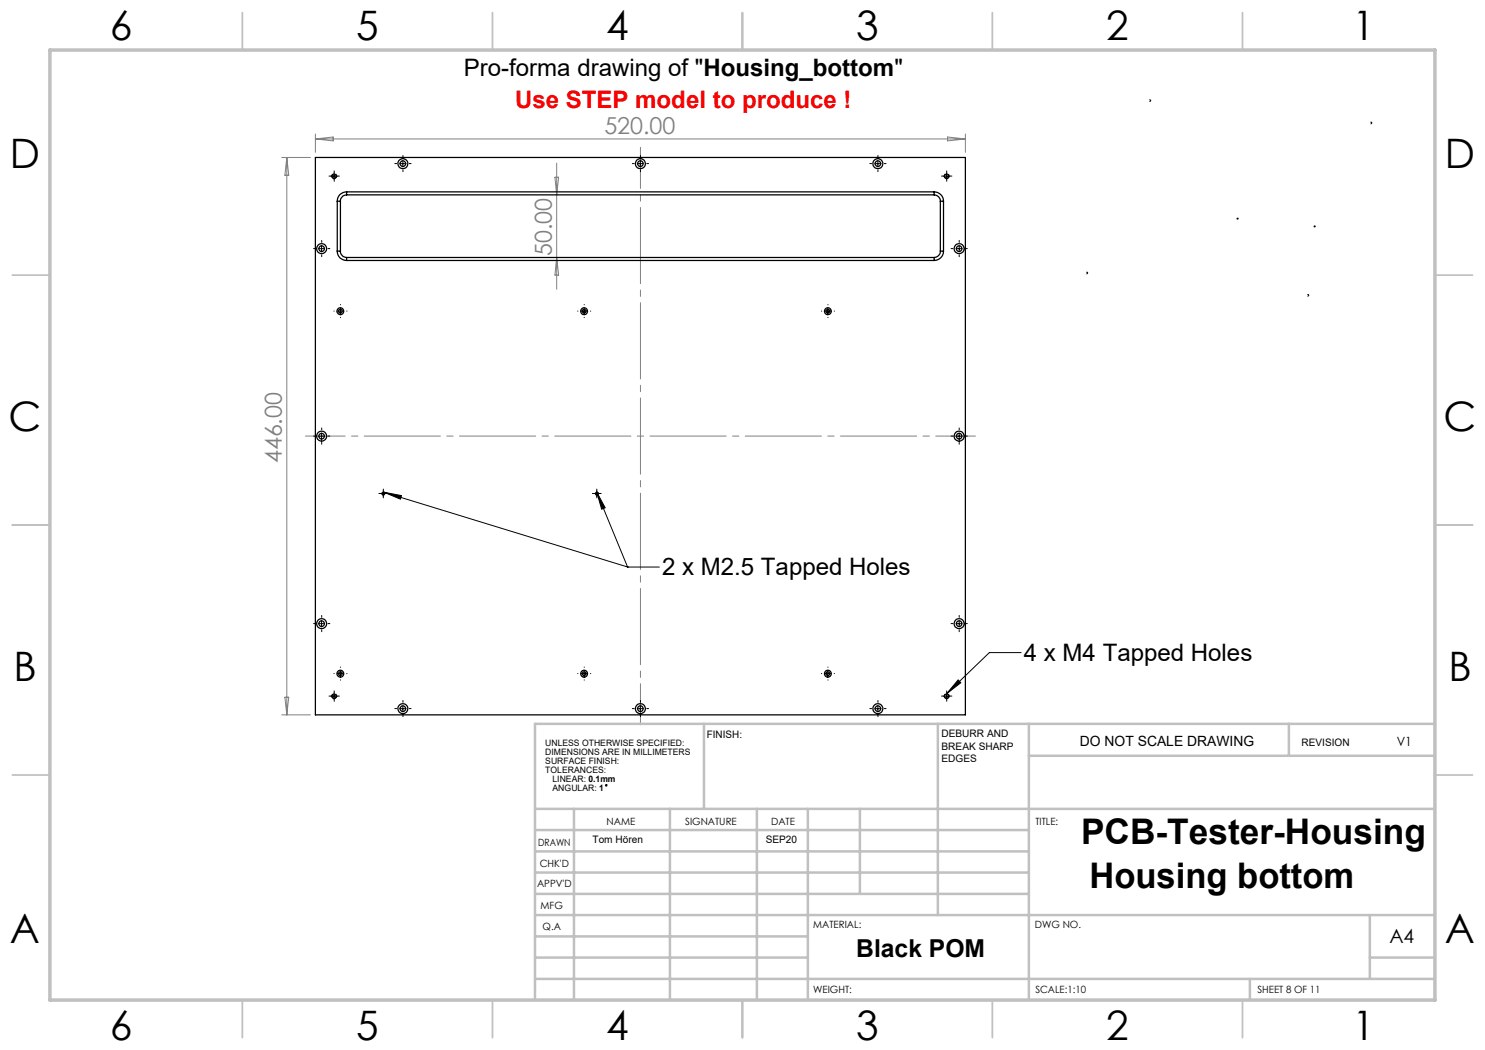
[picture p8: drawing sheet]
<svg xmlns="http://www.w3.org/2000/svg" width="297mm" height="210mm" viewBox="0 0 297 210" stroke-linecap="round" stroke-linejoin="round" font-family="sans-serif">
<g fill="none" stroke="#000" stroke-width=".2">
<path d="M66.2 35.2h1.3M66.8 34.6v1.3M79.9 32.7h1.3M80.6 32.1v1.3M127.5 32.7h1.2M128.1 32.1v1.3M174.9 32.7h1.3M175.6 32.1v1.3M188.7 35.2h1.2M189.3 34.6v1.3M63.7 49.7h1.2M64.3 49.1v1.3"/>
<path d="M191.2 49.7h1.2M191.8 49.1v1.3M67.5 62.2h1.2M68.1 61.6v1.3M116.2 62.2h1.2M116.8 61.6v1.3M165 62.2h1.2M165.6 61.6v1.3M63.7 87.2h1.2M64.3 86.6v1.3M76 98.7h1.3M76.7 98.1v1.2"/>
<path d="M76.8 98.5l3.5 .6-.2 .7zM76.8 98.5l48.8 14.9M118.7 98.7h1.3M119.3 98.1v1.2M119.3 98.4l1.7 3.2-.7 .2zM119.3 98.4l6.2 15h6.4M191.2 87.2h1.2M191.8 86.6v1.3M125.6 113.4h.1M63.7 124.7h1.2M64.3 124.1v1.3M66.2 139.2h1.3"/>
<path d="M66.8 138.6v1.3M67.5 134.7h1.2M68.1 134.1v1.3M116.2 134.7h1.2M116.8 134.1v1.3M165 134.7h1.2M165.6 134.1v1.3M188.7 139.2h1.2M189.3 138.6v1.3M191.2 124.7h1.2M191.6 136l.6 .6-2.9 2.1zM191.8 124.1v1.3"/>
<path d="M204.2 130.5h-6.3l-8.6 8.2M79.9 141.7h1.3M80.6 141.1v1.3M127.5 141.7h1.2M128.1 141.1v1.3M174.9 141.7h1.3M175.6 141.1v1.3"/>
<circle cx="121.3" cy="157.1" r=".16"/>
</g>
<path d="M229.9 20.3a.19 .19 0 0 0 .2-.2 .19 .19 0 0 0-.3-.1 .19 .19 0 0 0 0 .3h.1M274.1 24.8a.19 .19 0 0 0 .2-.3 .19 .19 0 0 0-.3-.1 .21 .21 0 0 0 .1 .4M217.3 54.8a.19 .19 0 0 0 .2-.3 .19 .19 0 0 0-.3-.1 .2 .2 0 0 0 0 .4h.1M261.5 59.2a.19 .19 0 0 0 .2-.2 .19 .19 0 0 0-.3-.1 .19 .19 0 0 0 0 .3h.1" fill="none" stroke="#000" stroke-width=".2" stroke-dasharray="1.3 .6" stroke-dashoffset=".6" stroke-linecap="butt"/>
<path d="M247.5 43.8l.1-.2-.2 .1 .1 .1M262.9 45.4l.1-.2h-.2l.1 .2" fill="none" stroke="#000" stroke-width=".2" stroke-dasharray="1.3 .6" stroke-dashoffset=".3" stroke-linecap="butt"/>
<path d="M66.8 35.7a.5 .5 0 0 1-.4-.7 .5 .5 0 0 1 .8-.1 .5 .5 0 0 1-.3 .8h-.1M189.3 35.7a.5 .5 0 0 1-.4-.7 .5 .5 0 0 1 .8-.1 .5 .5 0 0 1-.3 .8h-.1M66.8 139.7a.5 .5 0 0 1-.4-.7 .5 .5 0 0 1 .8-.1 .5 .5 0 0 1-.3 .8h-.1M189.3 139.7a.5 .5 0 0 1-.4-.7 .5 .5 0 0 1 .8-.1 .5 .5 0 0 1-.3 .8h-.1" fill="none" stroke="#000" stroke-width=".2" stroke-dasharray="1.3 .6" stroke-linecap="butt"/>
<path d="M76.7 99a.31 .31 0 0 1-.3-.4 .31 .31 0 0 1 .5-.1 .31 .31 0 0 1-.2 .5M119.4 99a.31 .31 0 0 1-.3-.4 .31 .31 0 0 1 .5-.1 .31 .31 0 0 1-.2 .5" fill="none" stroke="#000" stroke-width=".2" stroke-dasharray="1.3 .6" stroke-dashoffset="1" stroke-linecap="butt"/>
<path d="M128.1 145v-115.5" fill="none" stroke="#808080" stroke-width=".2" stroke-dasharray="15.2 1.3 1.3 1.3" stroke-dashoffset="7"/>
<path d="M61.1 87.2h134" fill="none" stroke="#808080" stroke-width=".2" stroke-dasharray="15.2 1.3 1.3 1.3" stroke-dashoffset="7.3"/>
<g fill="none" stroke="#c0c0c0" stroke-width=".35">
<path d="M48.5 2.5v7.5M98.5 2.5v7.5M148.5 2.5v7.5M198.5 2.5v7.5M248.5 2.5v7.5M2.5 55h7.5M287 55h7.5M2.5 105h7.5M287 105h7.5M2.5 155h7.5M287 155h7.5M48.5 200v7.5"/>
<path d="M98.5 200v7.5M148.5 200v7.5M198.5 200v7.5M248.5 200v7.5"/>
</g>
<g fill="none" stroke="#c0c0c0" stroke-width=".5">
<path d="M140.8 144.8v17M187.6 144.8v38.2M205.8 144.8v55.2M205.8 151.2h81.2M257.8 144.8v6.4M287 144.8h-180v55.2M107 161.8h180M107 178.8h98.8M107 174.5h98.8M107 170.3h98.8M107 166h98.8M114.8 161.8v38.2"/>
<path d="M134 161.8v38.2M151.4 161.8v38.2M161.6 161.8v38.2M172 161.8v17M107 195.8h180M107 191.5h54.6M107 187.3h54.6M107 183h180M250 195.8v4.2M274 191.5h13M274 183v12.8"/>
</g>
<path d="M10 10h277v190h-277z" fill="none" stroke="#c0c0c0" stroke-width=".7"/>
<g fill="none" stroke="#808080" stroke-width=".2">
<path d="M56.3 31.5h5.8M57.4 31.5v111.5M57.4 31.5l.3 3.6h-.7zM63.1 26.8v3.7M63.1 27.8h130M63.1 27.8l3.5-.4v.8zM111 35.4h.7l-.4 3.6zM111.3 32.6v25.2M189.5 27.4l3.6 .4-3.6 .4zM193.1 26.8v3.7M111.3 51.5l.4 3.5h-.7zM57 139.4h.7l-.3 3.6z"/>
<path d="M56.3 143h5.8"/>
</g>
<g fill="none" stroke="#000" stroke-width=".2" stroke-dasharray="15.2 1.3 1.3 1.3">
<path d="M66.2 35.2h-.4M66.8 34.6v-.4M66.8 35.8v.5M67.5 35.2h.4M79.3 32.7h-.3M80.6 31.5v-.4M80.6 34v.3M81.8 32.7h.4M126.8 32.7h-.3M128.1 31.5v-.4M128.1 34v.3M129.3 32.7h.4"/>
<path d="M174.3 32.7h-.3M175.6 31.5v-.4M175.6 34v.3M176.8 32.7h.4M188.7 35.2h-.4M189.3 34.6v-.4M189.3 35.8v.5M190 35.2h.4M63.1 49.7h-.4M64.3 48.5v-.4M64.3 51v.3M65.6 49.7h.4"/>
<path d="M190.6 49.7h-.4M191.8 48.5v-.4M191.8 51v.3M193.1 49.7h.4M66.8 62.2h.1M68.1 61v-.1M68.1 63.5h.1M69.3 62.2h.1M115.6 62.2h-.1M116.8 61v-.1M116.8 63.5h.1M118.1 62.2h.1"/>
<path d="M164.3 62.2h.1M165.6 61v-.1M165.6 63.5h.1M166.8 62.2h.1M63.1 87.2h-.4M64.3 86v-.4M64.3 88.5v.3M65.6 87.2h.4M76 98.7h-.2M76.7 98.1v-.3M76.7 99.3v.3M77.3 98.7h.2"/>
<path d="M118.7 98.7h-.2M119.4 98.1v-.3M119.4 99.3v.3M120 98.7h.2M190.6 87.2h-.4M191.8 86v-.4M191.8 88.5v.3M193.1 87.2h.4M63.1 124.7h-.4M64.3 123.5v-.4M64.3 126v.3M65.6 124.7h.4"/>
<path d="M66.2 139.2h-.4M66.8 138.6v-.4M66.8 139.8v.5M66.8 134.7h.1M67.5 139.2h.4M68.1 133.5v-.1M68.1 136h.1M69.3 134.7h.1M115.6 134.7h-.1M116.8 133.5v-.1M116.8 136h.1M118.1 134.7h.1"/>
<path d="M164.3 134.7h.1M165.6 133.5v-.1M165.6 136h.1M166.8 134.7h.1M188.7 139.2h-.4M189.3 138.6v-.4M189.3 139.8v.5M190 139.2h.4M190.6 124.7h-.4M191.8 123.5v-.4M191.8 126v.3M193.1 124.7h.4"/>
<path d="M79.3 141.7h-.3M80.6 140.5v-.4M80.6 143v.3M81.8 141.7h.4M126.8 141.7h-.3M128.1 140.5v-.4M128.1 143v.3M129.3 141.7h.4M174.3 141.7h-.3M175.6 140.5v-.4M175.6 143v.3M176.8 141.7h.4"/>
</g>
<path d="M191.6 136l.6 .6-2.9 2.1zM119.3 98.4l1.7 3.2-.7 .2zM76.8 98.5l3.5 .6-.2 .7z" fill="#000"/>
<g fill="none" stroke="#000" stroke-width=".25">
<path d="M63.1 31.5h130v111.5h-130zM69.3 38.4a1.81 1.81 0 0 0-1.8 1.8M69.3 39a1.26 1.26 0 0 0-1.2 1.2M69.3 38.4h117.5M69.3 38.4v.6M69.3 39h117.5M186.8 38.4a1.87 1.87 0 0 1 1.9 1.8M186.8 39a1.26 1.26 0 0 1 1.3 1.2M186.8 38.4v.6M67.5 50.2a1.81 1.81 0 0 0 1.8 1.9M67.5 40.2v10M67.5 40.2h.6"/>
<path d="M67.5 50.2h.6M68.1 50.2a1.26 1.26 0 0 0 1.2 1.3M68.1 40.2v10M69.3 52.1h117.5M69.3 51.5v.6M69.3 51.5h117.5M186.8 51.5v.6M188.1 50.2a1.26 1.26 0 0 1-1.3 1.3M188.1 40.2h.6M188.1 50.2h.6M188.1 40.2v10M188.7 50.2a1.87 1.87 0 0 1-1.9 1.9"/>
<path d="M188.7 40.2v10"/>
<circle cx="66.8" cy="35.2" r=".41"/>
<circle cx="80.6" cy="32.7" r="1"/>
<circle cx="80.6" cy="32.7" r=".56"/>
<circle cx="128.1" cy="32.7" r=".56"/>
<circle cx="128.1" cy="32.7" r=".99"/>
<circle cx="175.6" cy="32.7" r=".99"/>
<circle cx="175.6" cy="32.7" r=".56"/>
<circle cx="189.3" cy="35.2" r=".41"/>
<circle cx="64.3" cy="49.7" r=".56"/>
<circle cx="64.3" cy="49.7" r=".99"/>
<circle cx="191.8" cy="49.7" r=".56"/>
<circle cx="191.8" cy="49.7" r=".99"/>
<circle cx="68.1" cy="62.2" r=".37"/>
<circle cx="68.1" cy="62.2" r=".68"/>
<circle cx="116.8" cy="62.2" r=".37"/>
<circle cx="116.8" cy="62.2" r=".68"/>
<circle cx="165.6" cy="62.2" r=".37"/>
<circle cx="165.6" cy="62.2" r=".68"/>
<circle cx="64.3" cy="87.2" r=".56"/>
<circle cx="64.3" cy="87.2" r=".99"/>
<circle cx="76.6" cy="98.7" r=".26"/>
<circle cx="119.3" cy="98.7" r=".26"/>
<circle cx="191.8" cy="87.2" r=".56"/>
<circle cx="191.8" cy="87.2" r=".99"/>
<circle cx="64.3" cy="124.7" r=".56"/>
<circle cx="64.3" cy="124.7" r=".99"/>
<circle cx="66.8" cy="139.2" r=".41"/>
<circle cx="68.1" cy="134.7" r=".37"/>
<circle cx="68.1" cy="134.7" r=".68"/>
<circle cx="116.8" cy="134.7" r=".37"/>
<circle cx="116.8" cy="134.7" r=".68"/>
<circle cx="165.6" cy="134.7" r=".37"/>
<circle cx="165.6" cy="134.7" r=".68"/>
<circle cx="189.3" cy="139.2" r=".41"/>
<circle cx="191.8" cy="124.7" r=".56"/>
<circle cx="191.8" cy="124.7" r=".99"/>
<circle cx="80.6" cy="141.7" r="1"/>
<circle cx="80.6" cy="141.7" r=".56"/>
<circle cx="128.1" cy="141.7" r=".56"/>
<circle cx="128.1" cy="141.7" r=".99"/>
<circle cx="175.6" cy="141.7" r=".99"/>
<circle cx="175.6" cy="141.7" r=".56"/>
</g>
<g font-size="8.1">
<text x="22" y="8">6</text>
<text x="71.2" y="8">5</text>
<text x="121.2" y="8">4</text>
<text x="171.3" y="8">3</text>
<text x="221.3" y="8">2</text>
<text x="270.5" y="8">1</text>
<text x="2" y="33.6">D</text>
<text x="289" y="33.6">D</text>
<text x="1.7" y="86.1">C</text>
<text x="288.7" y="86.1">C</text>
<text x="2.7" y="136.1">B</text>
<text x="289.7" y="136.1">B</text>
<text x="2" y="188.6">A</text>
<text x="289" y="188.6">A</text>
<text x="22" y="208">6</text>
<text x="71.2" y="208">5</text>
<text x="121.2" y="208">4</text>
<text x="171.3" y="208">3</text>
<text x="221.3" y="208">2</text>
<text x="270.5" y="208">1</text>
</g>
<g font-size="7.1">
<text x="216.2" y="168.9">PCB-Tester-Housing</text>
<text x="217.9" y="177.5">Housing bottom</text>
</g>
<text font-size="4.9" x="171.2" y="191.5">Black POM</text>
<g font-size="4.8">
<text x="92.8" y="15.2">Pro-forma drawing of &quot;Housing_bottom&quot;</text>
<text x="132.4" y="115.1">2 x M2.5 Tapped Holes</text>
<text x="204.8" y="132.2">4 x M4 Tapped Holes</text>
</g>
<text font-size="4.8" fill="#f00" x="103" y="21.7">Use STEP model to produce !</text>
<g font-size="4.7" fill="#808080">
<text x="120.9" y="26.8">520.00</text>
<text x="110.4" y="51.2" transform="rotate(-90 110.4 51.2)">50.00</text>
<text x="56.4" y="92.7" transform="rotate(-90 56.4 92.7)">446.00</text>
</g>
<text font-size="3.9" x="277.9" y="188.5">A4</text>
<text font-size="2.8" x="216" y="149.1">DO NOT SCALE DRAWING</text>
<text font-size="2.5" x="279.3" y="149.1">V1</text>
<g font-size="2.1">
<text x="141.4" y="147.6">FINISH:</text>
<text x="188.3" y="147.5">DEBURR AND</text>
<text x="188.3" y="150">BREAK SHARP</text>
<text x="260.3" y="149.1">REVISION</text>
<text x="188.3" y="152.5">EDGES</text>
<text x="118.5" y="168.7">Tom Hören</text>
<text x="153.1" y="168.7">SEP20</text>
</g>
<g font-size="2">
<text x="121.3" y="165">NAME</text>
<text x="137" y="164.9">SIGNATURE</text>
<text x="154.2" y="164.9">DATE</text>
<text x="207.1" y="164.9">TITLE:</text>
<text x="107.6" y="169.1">DRAWN</text>
<text x="107.9" y="173.3">CHK'D</text>
<text x="107.4" y="177.4">APPV'D</text>
<text x="108.1" y="181.8">MFG</text>
<text x="108.5" y="186">Q.A</text>
<text x="162.6" y="185.5">MATERIAL:</text>
<text x="207" y="185.5">DWG NO.</text>
<text x="162.6" y="198.5">WEIGHT:</text>
<text x="207.1" y="198.6">SCALE:1:10</text>
<text x="251.5" y="198.6">SHEET 8 OF 11</text>
</g>
<g font-size="1.8">
<text x="109.1" y="149.3">UNLESS OTHERWISE SPECIFIED:</text>
<text x="109.1" y="151">DIMENSIONS ARE IN MILLIMETERS</text>
<text x="109.1" y="152.8">SURFACE FINISH:</text>
<text x="109.1" y="154.6">TOLERANCES:</text>
<text x="110.5" y="156.3">LINEAR: 0.1mm</text>
<text x="110.5" y="158.1">ANGULAR: 1</text>
</g>
</svg>
